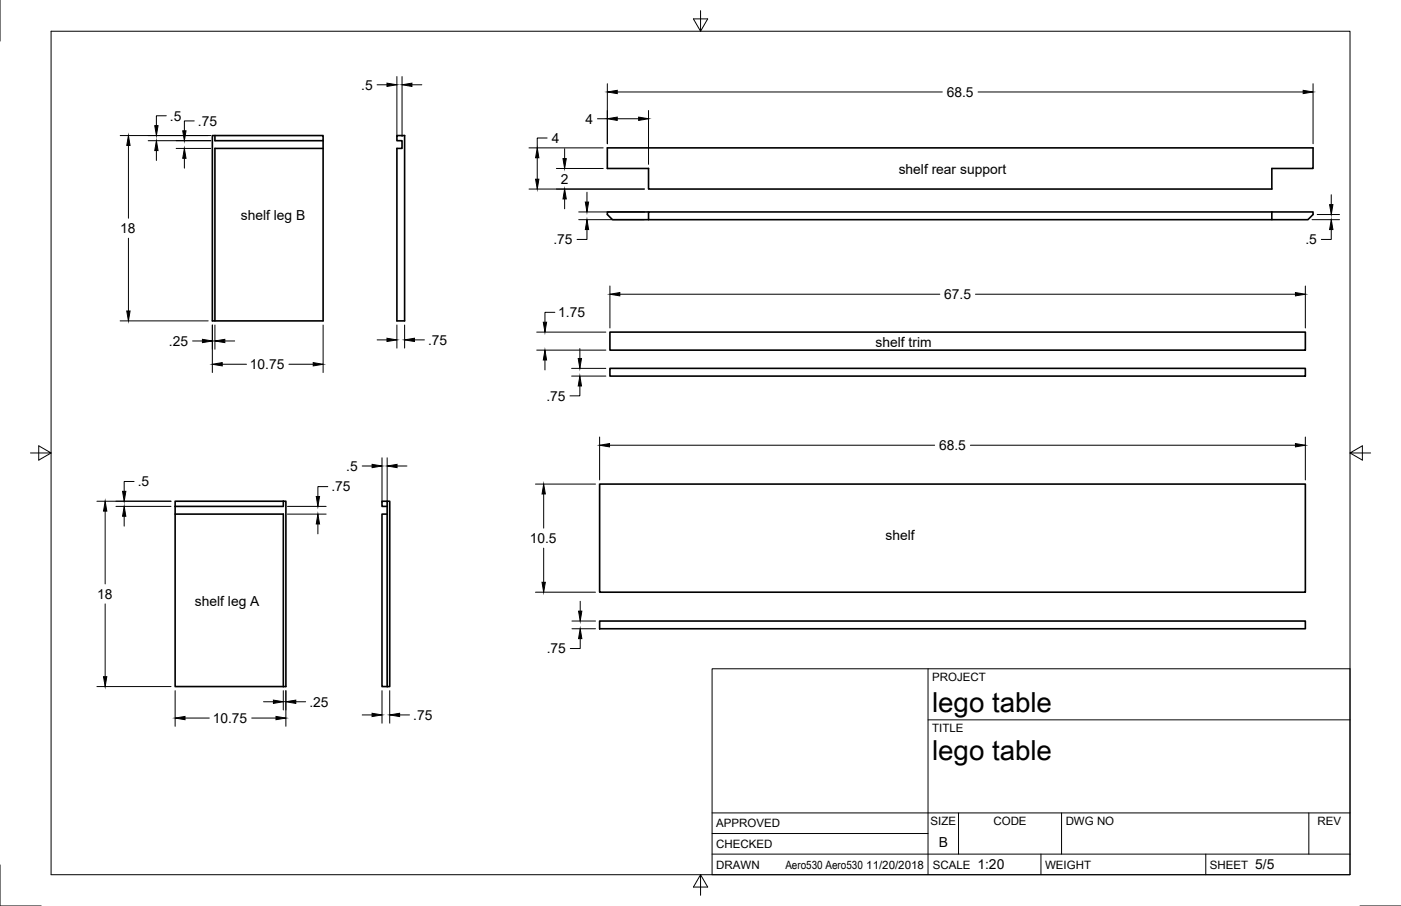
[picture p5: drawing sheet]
<svg xmlns="http://www.w3.org/2000/svg" width="432mm" height="279mm" viewBox="0 0 432 279" stroke-linecap="round" stroke-linejoin="round" font-family="sans-serif">
<!-- layer: Visible -->
<g fill="none" stroke="#000" stroke-width=".5">
<path d="M66.2 41.8v1.6h33.4v-1.6h-34.2v57.2h34.2v-55.6M99.6 45.8h-33.4v53.2M122.3 41.8h2.4v57.2h-2.4v-53.2h1.6v-2.4h-1.6zM187.2 45.6h217.5v6.4h-12.7v6.3h-192.1v-6.3h-12.7zM199.9 65.4h-12.7v.8l1.6 1.5h214.3l1.6-1.5v-.8h-12.7M392 65.4h-192.1v2.3M392 65.4v2.3M188 102.4h214.3v5.6h-214.3zM188 113.6h214.3v2.4h-214.3zM54 158.5h33.3v53.2h-33.3zM54 156.2v2.3M87.3 154.6h-33.3v1.6"/>
<path d="M87.3 154.6h.8v57.1h-.8M87.3 154.6v1.6h-33.3M119.3 154.6h.8v57.1h-.8zM119.3 154.6h-1.6v1.6h1.6M119.3 158.5h-1.6v53.2h1.6M184.8 149.3h217.5v33.3h-217.5zM184.8 191.5h217.5v2.4h-217.5z"/>
</g>
<!-- layer: Border -->
<path d="M0 0v12.7M15.7 9.6h400.4v260.1h-400.4zM215.9 3.3v6.3l-2.2-3.8h4.4l-2.2 3.8M9.4 139.7h6.3l-3.8-2.2v4.4l3.8-2.2M416.1 139.7l3.8 2.2v-4.4l-3.8 2.2h6.3M0 266.7v12.7h12.7M215.9 269.7l2.2 3.9h-4.4l2.2-3.9v6.4M419.1 279.4h12.7" fill="none" stroke="#000" stroke-width=".31"/>
<!-- layer: Titleblock -->
<path d="M219.5 206.2h196.6v63.5h-196.6zM286 206.2v63.5M286 222h130.1M219.5 257h66.5M219.5 250.7h196.6M295.4 250.7v12.7M327.2 250.7v12.7M403.4 250.7v12.7M219.5 263.4h196.6M320.8 263.4v6.3M371.6 263.4v6.3" fill="none" stroke="#000" stroke-width=".31"/>
<!-- layer: Dimensions -->
<g fill="none" stroke="#000" stroke-width=".31">
<path d="M51.3 35.7h-3.1v3.1M59.9 37.3h-3.1v3M116.2 26.1h3.1M122.3 23.6v18.5M123.9 23.6v18.5M127 26.1h3M184.1 36.6h3.1M187.2 25.8v18.5M190.2 28.4h100.2M190.2 36.6h6.6M199.9 34.1v16.6M301.4 28.4h100.2"/>
<path d="M404.7 25.8v18.5M37 41.8h28M39.6 44.8v22.5M45.7 43.4h19.3M48.2 46.4v3.1M54.3 45.8h10.7M56.8 48.8v3.1M163 58.3h35.6M163 45.6h22.9M165.6 48.7v6.6M168.6 42.6h-3v3M171.5 52h14.4"/>
<path d="M174 45.9v3M180.9 59.3v3M39.6 73.5v22.4M174 61.4v3M178.4 65.4h20.2M178.4 67.7h20.2M180.9 70.8v3h-3M404.4 67.7h8.4M406 66.2h6.8M410.3 70.8v3h-3M410.3 60.1v3M37 99h27.2"/>
<path d="M171 96.3h-3v3.1M188 88.2v13M191 90.7h98.7M300.7 90.7h98.6M402.3 88.2v13M59.4 105.2h3M65.4 100.2v14.7M66.2 100.2v7.5M68.5 112.3h7.5M69.3 105.2h3M89.1 112.3h7.4M99.6 100.2v14.7"/>
<path d="M116.2 104.8h3.1M122.3 100.2v7.2M124.7 100.2v7.2M127.8 104.8h3M165.4 108h21.3M165.4 102.4h21.3M168 111v3.1M176.2 113.6h10.5M176.2 116h10.5M178.7 119v3.1h-3M178.7 107.5v3.1M184.8 134.8v13.2"/>
<path d="M187.9 137.3h100.2M299.1 137.3h100.2M402.3 134.8v13.2M29.9 154.6h22.8M32.4 157.6v22.5M35.7 156.2h17M38.3 159.2v3.1M41.3 148.5h-3v3M88.6 156.2h11.9M88.6 158.5h11.9M101 150.1h-3v3M111.6 143.7h3.1"/>
<path d="M117.7 141.2v13.7M119.3 141.2v13.7M122.4 143.7h3M165 149.3h18.5M167.6 152.3v10.6M98 161.6v3M167.6 169v10.6M32.4 186.2v22.5M165 182.6h18.5M176.3 191.5h7.2M176.3 193.9h7.2M178.8 196.9v3.1h-3"/>
<path d="M178.8 185.4v3.1M29.9 211.7h22.8M54 213v11M81.2 216.4h3.1M87.3 213v6M88.1 213v11M91.2 216.4h3M117.7 213v10M120.1 213v10M57 221.4h7.5M77.6 221.4h7.5M111.6 220.5h3.1"/>
<path d="M123.2 220.5h3"/>
</g>
<g fill="#000" stroke="#000" stroke-width=".31">
<path d="M47.7 38.8h1l-.5 3zM119.3 25.6l3 .5-3 .6zM123.9 26.1l3.1-.5v1.1zM187.2 28.4l3-.5v1zM187.2 36.6l3-.5v1zM196.8 36.1l3.1 .5-3.1 .5zM401.6 27.9l3.1 .5-3.1 .5zM39.6 41.8l.5 3h-1zM48.2 43.4l.5 3h-1zM56.8 45.8l.5 3h-1zM56.3 40.3h1l-.5 3.1zM165.1 55.3h1l-.5 3z"/>
<path d="M165.6 45.6l.5 3.1h-1zM173.5 48.9h1l-.5 3.1zM174 58.3l.5 3.1h-1zM180.4 62.3h1l-.5 3.1zM180.9 67.7l.5 3.1h-1zM409.8 63.1h1l-.5 3.1zM410.3 67.7l.5 3.1h-1zM39.1 95.9h1l-.5 3.1zM167.4 99.4h1.1l-.5 3zM188 90.7l3-.5v1zM399.3 90.2l3 .5-3 .5zM62.4 104.6l3 .6-3 .5z"/>
<path d="M65.4 112.3l3.1-.5v1zM66.2 105.2l3.1-.6v1.1zM96.5 111.8l3.1 .5-3.1 .5zM119.3 104.3l3 .5-3 .5zM124.7 104.8l3.1-.5v1zM168 108l.5 3h-1.1zM178.2 110.6h1l-.5 3zM178.7 116l.5 3h-1zM184.8 137.3l3.1-.5v1zM399.3 136.8l3 .5-3 .5zM32.4 154.6l.5 3h-1zM38.3 156.2l.5 3h-1z"/>
<path d="M37.8 151.5h1l-.5 3.1zM97.5 153.1h1l-.5 3.1zM114.7 143.2l3 .5-3 .5zM119.3 143.7l3.1-.5v1zM167.6 149.3l.5 3h-1zM98 158.5l.5 3.1h-1zM167.1 179.6h1l-.5 3zM178.3 188.5h1l-.5 3zM178.8 193.9l.5 3h-1zM31.9 208.7h1l-.5 3zM84.3 215.9l3 .5-3 .5zM88.1 216.4l3.1-.5v1z"/>
<path d="M114.7 220l3 .5-3 .5zM120.1 220.5l3.1-.5v1zM54 221.4l3-.5v1.1zM85.1 220.9l3 .5-3 .6z"/>
</g>
<g font-size="8.5">
<text x="287.3" y="219.5">lego table</text>
<text x="287.3" y="234.4">lego table</text>
</g>
<g font-size="4.3">
<text x="111.3" y="27.6">.5</text>
<text x="291.8" y="29.9">68.5</text>
<text x="52.4" y="37.2">.5</text>
<text x="61" y="38.8">.75</text>
<text x="180.4" y="38.1">4</text>
<text x="170.1" y="44.1">4</text>
<text x="277" y="53.7">shelf rear support</text>
<text x="172.9" y="56.7">2</text>
<text x="37.1" y="71.9">18</text>
<text x="74.2" y="67.9">shelf leg B</text>
<text x="170.6" y="75.3">.75</text>
<text x="402.4" y="75.3">.5</text>
<text x="291" y="92.2">67.5</text>
<text x="172.1" y="97.8">1.75</text>
<text x="52.1" y="106.7">.25</text>
<text x="131.9" y="106.3">.75</text>
<text x="269.9" y="107.1">shelf trim</text>
<text x="77" y="113.8">10.75</text>
<text x="168.4" y="123.6">.75</text>
<text x="289.4" y="138.8">68.5</text>
<text x="42.5" y="150">.5</text>
<text x="106.7" y="145.2">.5</text>
<text x="102.2" y="151.6">.75</text>
<text x="163.3" y="167.5">10.5</text>
<text x="272.9" y="166.6">shelf</text>
<text x="29.9" y="184.6">18</text>
<text x="60.1" y="186.9">shelf leg A</text>
<text x="168.5" y="201.5">.75</text>
<text x="95.3" y="217.9">.25</text>
<text x="127.3" y="222">.75</text>
<text x="65.6" y="222.9">10.75</text>
<text x="289.3" y="261.2">B</text>
<text x="301.3" y="268.1">1:20</text>
<text x="386.9" y="268.1">5/5</text>
</g>
<g font-size="3.5">
<text x="287.3" y="210.1">PROJECT</text>
<text x="287.3" y="225.8">TITLE</text>
<text x="220.7" y="255.1">APPROVED</text>
<text x="286.8" y="254.5">SIZE</text>
<text x="306.2" y="254.5">CODE</text>
<text x="328.4" y="254.5">DWG NO</text>
<text x="406.1" y="254.5">REV</text>
<text x="220.7" y="261.5">CHECKED</text>
<text x="220.7" y="267.8">DRAWN</text>
<text x="242.1" y="267.8">Aero530 Aero530</text>
<text x="267" y="267.8">11/20/2018</text>
<text x="287.5" y="267.8">SCALE</text>
<text x="322.1" y="267.8">WEIGHT</text>
<text x="372.9" y="267.8">SHEET</text>
</g>
</svg>
